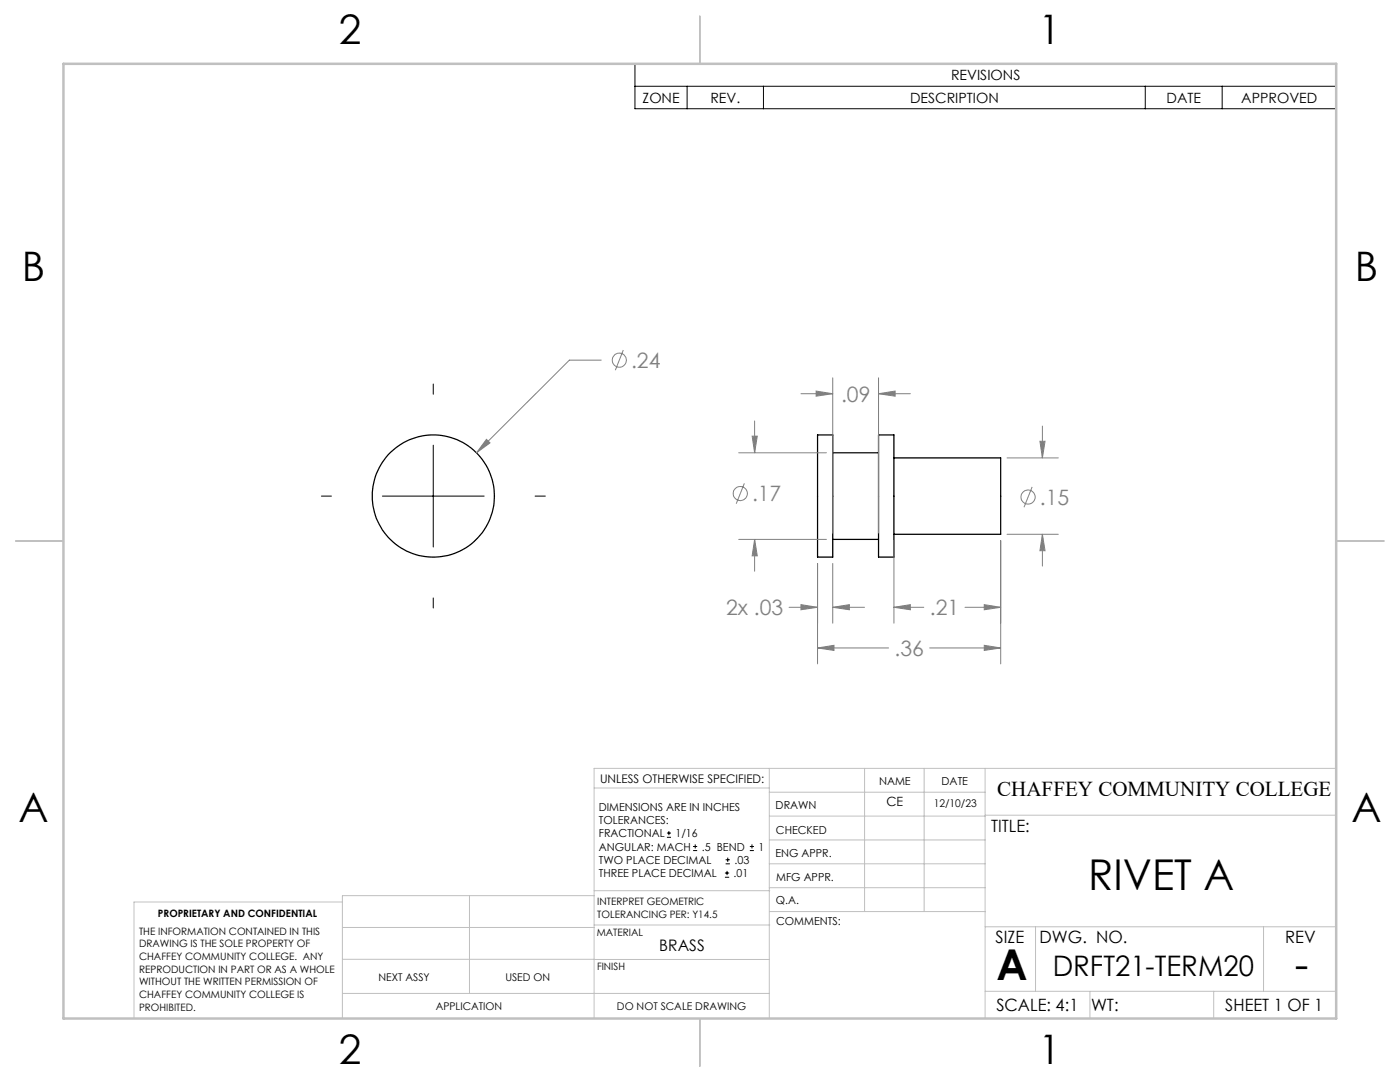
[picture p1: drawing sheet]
<svg xmlns="http://www.w3.org/2000/svg" width="279mm" height="216mm" viewBox="0 0 279 216" stroke-linecap="round" stroke-linejoin="round" font-family="sans-serif">
<g fill="none" stroke="#000" stroke-width=".25">
<path d="M163.2 86.8h3v24.4h-3zM166.2 90.3h9.1M175.3 86.8h3.1v24.4h-3.1zM178.4 91.4h21.3v15.2h-21.3M166.2 107.6h9.1"/>
<circle cx="86.5" cy="99" r="12.2"/>
</g>
<g fill="none" stroke="#808080" stroke-width=".2">
<path d="M120 71.9h-6.4l-18.5 18.4M124.4 69.9l-1.6 4M159.8 78.6h6.4M162.9 78l3.3 .6-3.3 .5zM166.2 75.4v31M175.3 78.6l3.3-.6v1.1zM175.3 75.4v31M175.3 78.6h6.4M97.1 87.7l.7 .7-2.7 1.9zM147.4 90.3h17.5M148.6 96.4l-1.7 4.1M150.1 87h1l-.5 3.3z"/>
<path d="M150.6 84v6.3M201 91.4h10.2M206 97.2l-1.6 4M207.5 88.1h1.1l-.6 3.3zM208 85v6.4M147.4 107.6h17.5M150.6 107.6l.5 3.3h-1zM150.6 107.6v6.4M163.2 112.4v20.1M166.2 112.4v12M178.4 107.9v16.5M199.7 107.9v24.6"/>
<path d="M201 106.6h10.2M208 106.6l.6 3.3h-1.1zM208 106.6v6.4M157.5 121.2h5.7M159.8 120.7l3.4 .5-3.4 .5zM163.2 129.3l3.2-.5v1zM163.2 129.3h14.1M166.2 121.2l3.3-.5v1zM166.2 121.2h6.3M178.4 121.2l3.3-.5v1zM178.4 121.2h6M185.5 129.3h14.2"/>
<path d="M192.6 121.2h7.1M196.4 128.8l3.3 .5-3.3 .5zM196.4 120.7l3.3 .5-3.3 .5z"/>
<circle cx="123.6" cy="71.9" r="1.41"/>
<circle cx="147.7" cy="98.5" r="1.41"/>
<circle cx="205.2" cy="99.2" r="1.41"/>
</g>
<g fill="none" stroke="#000" stroke-width=".2">
<path d="M126.7 12.7h140v9h-140zM126.7 17.2h140M137.1 17.2v4.5M152.4 17.2v4.5M228.6 17.2v4.5M243.9 17.2v4.5M86.5 76.6v2.1M64.1 99h2M76.3 99h20.3M86.5 88.8v20.3M106.8 99h2M86.5 119.3v2"/>
<path d="M133.1 167.1h.8M133.1 166.2h.8M133.5 165.8v.9M138.3 169.7h.8M138.3 168.9h.8M138.7 168.5v.8M144.7 175h.8M144.7 174.2h.8M144.8 172.4h.9M144.8 171.6h.9M145.1 173.8v.8M145.2 171.1v.9"/>
<path d="M149.6 169.7h.9M149.6 168.9h.9M150.1 168.5v.8"/>
</g>
<g fill="none" stroke="#c0c0c0" stroke-width=".2">
<path d="M118.6 157.2h34.9M153.5 153.3v49.9M153.5 158.1h43.1M172.5 153.3v28.6M184.4 153.3v28.6M196.6 153.3v49.9M266.7 153.3h-148.1v49.9M68.3 180h-41.6v23.2M93.7 178.7v19.5M118.6 178.7h-50.3v24.5M118.6 177.7h35M153.5 167.6h43.1"/>
<path d="M153.5 162.8h43.1M153.5 172.4h43.1M153.5 177.1h43.1M196.6 162.7h70.1M68.3 198.2h85.2M68.3 191.4l85.2 .1M68.3 185.1h50.3M118.6 184.6h35M153.6 181.9h43M196.6 197.8h70.1M196.6 184.9h70.1M206.7 184.9v12.9"/>
<path d="M217.5 197.8v5.4M242.2 197.8v5.4M252.2 184.9v12.9"/>
</g>
<path d="M139.7 3.2v9.5M3.1 107.9h9.6M266.7 107.9h9.5M139.7 203.2v9.6" fill="none" stroke="#c0c0c0" stroke-width=".25"/>
<path d="M12.7 12.7h254v190.5h-254z" fill="none" stroke="#c0c0c0" stroke-width=".5"/>
<path d="M97.1 87.7l-2 2.6 2.7-1.9zM163.2 129.3l3.2-.5v1zM196.4 128.8l3.3 .5-3.3 .5zM159.8 120.7l3.4 .5-3.4 .5zM166.2 121.2l3.3-.5v1zM162.9 78l3.3 .6-3.3 .5zM175.3 78.6l3.3-.6v1.1zM178.4 121.2l3.3-.5v1zM196.4 120.7l3.3 .5-3.3 .5zM150.1 87h1l-.5 3.3zM150.6 107.6l.5 3.3h-1zM207.5 88.1h1.1l-.6 3.3zM208 106.6l.6 3.3h-1.1z" fill="#808080"/>
<g font-size="8.5">
<text x="217.2" y="177.6">RIVET A</text>
<text x="198.9" y="195.5">A</text>
<text x="258.4" y="195.4">-</text>
</g>
<g font-size="8.1">
<text x="67.6" y="8.9">2</text>
<text x="207.3" y="8.9">1</text>
<text x="4.4" y="56.2">B</text>
<text x="270.4" y="56.2">B</text>
<text x="3.7" y="164.1">A</text>
<text x="269.7" y="164.1">A</text>
<text x="67.6" y="212.4">2</text>
<text x="207.3" y="212.4">1</text>
</g>
<text font-size="5.6" x="210.1" y="194.7">DRFT21-TERM20</text>
<g font-size="4.2" fill="#808080">
<text x="125.9" y="73.4">.24</text>
<text x="167.9" y="80.1">.09</text>
<text x="150.1" y="100">.17</text>
<text x="207.5" y="100.7">.15</text>
<text x="144.9" y="122.8">2x .03</text>
<text x="185.6" y="122.8">.21</text>
<text x="178.5" y="130.9">.36</text>
</g>
<text font-size="4.2" x="199" y="158.7">CHAFFEY COMMUNITY COLLEGE</text>
<g font-size="3.4">
<text x="197.8" y="166">TITLE:</text>
<text x="198.7" y="188.1">SIZE</text>
<text x="207.5" y="188.1">DWG. NO.</text>
<text x="256.5" y="188.2">REV</text>
<text x="198.8" y="201.7">SCALE: 4:1</text>
<text x="217.7" y="201.8">WT:</text>
<text x="244.5" y="201.7">SHEET 1 OF 1</text>
</g>
<text font-size="3.2" x="131.6" y="189.8">BRASS</text>
<g font-size="2.8">
<text x="189.8" y="16">REVISIONS</text>
<text x="128.2" y="20.5">ZONE</text>
<text x="141.8" y="20.5">REV.</text>
<text x="181.6" y="20.5">DESCRIPTION</text>
<text x="232.8" y="20.5">DATE</text>
<text x="247.7" y="20.5">APPROVED</text>
</g>
<text font-size="2.5" x="176.9" y="160.9">CE</text>
<text font-size="2.4" x="119.8" y="156.2">UNLESS OTHERWISE SPECIFIED:</text>
<g font-size="2.2">
<text x="119.5" y="161.8">DIMENSIONS ARE IN INCHES</text>
<text x="154.8" y="161.4">DRAWN</text>
<text x="175.4" y="156.6">NAME</text>
<text x="187.9" y="156.7">DATE</text>
<text x="119.5" y="164.4">TOLERANCES:</text>
<text x="119.5" y="167.1">FRACTIONAL</text>
<text x="134.8" y="167.1">1/16</text>
<text x="154.9" y="166.3">CHECKED</text>
<text x="119.5" y="172.4">TWO PLACE DECIMAL</text>
<text x="119.5" y="169.7">ANGULAR: MACH</text>
<text x="140.1" y="169.7">.5 BEND</text>
<text x="146.6" y="172.4">.03</text>
<text x="151.4" y="169.7">1</text>
<text x="154.8" y="171">ENG APPR.</text>
<text x="119.5" y="175">THREE PLACE DECIMAL</text>
<text x="146.4" y="175">.01</text>
<text x="154.9" y="175.7">MFG APPR.</text>
<text x="154.9" y="180.4">Q.A.</text>
<text x="154.9" y="184.6">COMMENTS:</text>
</g>
<g font-size="2.1">
<text x="186.3" y="161">12/10/23</text>
<text x="75.5" y="195.7">NEXT ASSY</text>
<text x="100.9" y="195.7">USED ON</text>
<text x="86.9" y="201.5">APPLICATION</text>
<text x="123.1" y="201.6">DO NOT SCALE DRAWING</text>
</g>
<g font-size="2">
<text x="31.5" y="182.9">PROPRIETARY AND CONFIDENTIAL</text>
<text x="119.2" y="180.6">INTERPRET GEOMETRIC</text>
<text x="119.2" y="183.1">TOLERANCING PER: Y14.5</text>
<text x="27.8" y="186.5">THE INFORMATION CONTAINED IN THIS</text>
<text x="27.8" y="189">DRAWING IS THE SOLE PROPERTY OF</text>
<text x="27.8" y="191.6">CHAFFEY COMMUNITY COLLEGE. ANY</text>
<text x="119.1" y="186.7">MATERIAL</text>
<text x="27.8" y="194.1">REPRODUCTION IN PART OR AS A WHOLE</text>
<text x="27.8" y="196.6">WITHOUT THE WRITTEN PERMISSION OF</text>
<text x="119.1" y="193.5">FINISH</text>
<text x="27.8" y="199.1">CHAFFEY COMMUNITY COLLEGE IS</text>
<text x="27.8" y="201.7">PROHIBITED.</text>
</g>
</svg>
